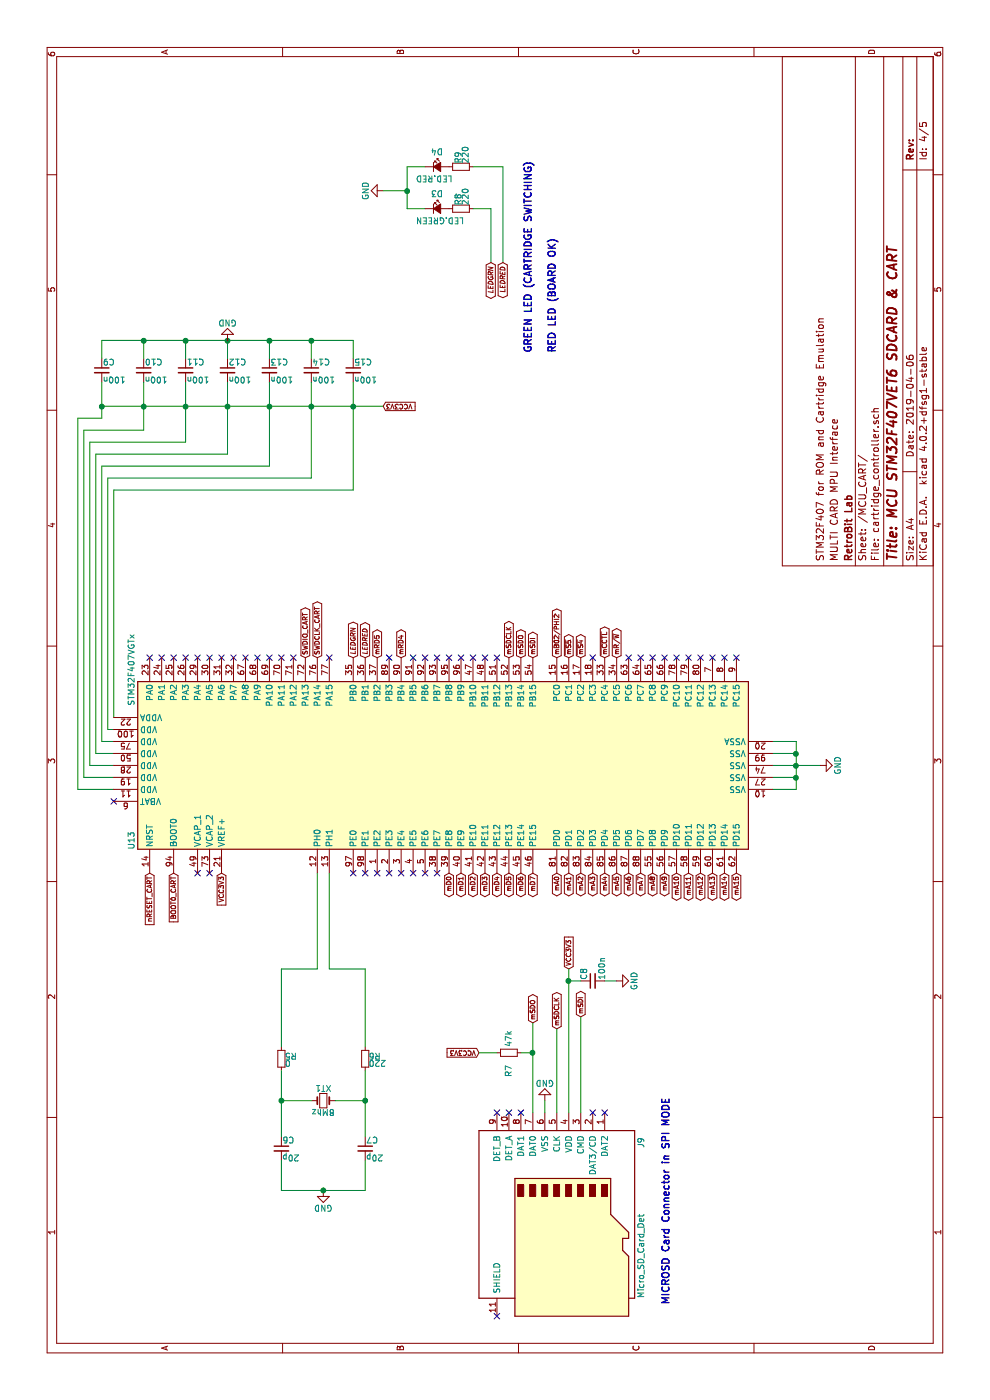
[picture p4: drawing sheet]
EESchema Schematic File Version 4
LIBS:atari23MTS_Upgrade-cache
EELAYER 26 0
EELAYER END
$Descr A4 11693 8268
encoding utf-8
Sheet 4 5
Title "MCU STM32F407VET6 SDCARD & CART"
Date "2019-04-06"
Rev ""
Comp "RetroBit Lab"
Comment1 "MULTI CARD MPU Interface"
Comment2 "STM32F407 for ROM and Cartridge Emulation"
Comment3 ""
Comment4 ""
$EndDescr
NoConn ~ 5000 950 
Text GLabel 4400 1250 0    39   Input ~ 0
nRESET_CART
Text GLabel 4400 1450 0    39   Input ~ 0
BOOT0_CART
NoConn ~ 4400 1650
NoConn ~ 4400 1750
Text GLabel 4400 1850 0    39   Input ~ 0
VCC3V3
$Comp
L Device1:Crystal_Small XT1
U 1 1
P 2500 2700
F 0 "XT1" H 2500 2800 50  0000 C CNN
F 1 "8Mhz" H 2500 2600 50  0000 C CNN
F 2 "RetroBitLab:Crystal_HC49-4H_Vertical_3D" H 2500 2700 50  0001 C CNN
F 3 "" H 2500 2700 50  0000 C CNN
	1    2500 2700
	0    1    1    0   
$EndComp
$Comp
L Device1:C_Small C6
U 1 1
P 2100 2350
F 0 "C6" H 2110 2420 50  0000 L CNN
F 1 "20p" H 2110 2270 50  0000 L CNN
F 2 "Capacitor_SMD:C_1206_3216Metric_Pad1.42x1.75mm_HandSolder" H 2100 2350 50  0001 C CNN
F 3 "" H 2100 2350 50  0000 C CNN
	1    2100 2350
	0    1    1    0   
$EndComp
$Comp
L Device1:C_Small C7
U 1 1
P 2100 3050
F 0 "C7" H 2110 3120 50  0000 L CNN
F 1 "20p" H 2110 2970 50  0000 L CNN
F 2 "Capacitor_SMD:C_1206_3216Metric_Pad1.42x1.75mm_HandSolder" H 2100 3050 50  0001 C CNN
F 3 "" H 2100 3050 50  0000 C CNN
	1    2100 3050
	0    1    1    0   
$EndComp
$Comp
L power1:GND #PWR038
U 1 1
P 1750 2700
F 0 "#PWR038" H 1750 2450 50  0001 C CNN
F 1 "GND" H 1750 2550 50  0000 C CNN
F 2 "" H 1750 2700 50  0001 C CNN
F 3 "" H 1750 2700 50  0001 C CNN
	1    1750 2700
	0    1    1    0   
$EndComp
$Comp
L Device1:C_Small C9
U 1 1
P 8600 850
F 0 "C9" H 8610 920 50  0000 L CNN
F 1 "100n" H 8610 770 50  0000 L CNN
F 2 "Capacitor_SMD:C_1206_3216Metric_Pad1.42x1.75mm_HandSolder" H 8600 850 50  0001 C CNN
F 3 "" H 8600 850 50  0000 C CNN
	1    8600 850 
	0    1    1    0   
$EndComp
$Comp
L Device1:C_Small C10
U 1 1
P 8600 1200
F 0 "C10" H 8610 1270 50  0000 L CNN
F 1 "100n" H 8610 1120 50  0000 L CNN
F 2 "Capacitor_SMD:C_1206_3216Metric_Pad1.42x1.75mm_HandSolder" H 8600 1200 50  0001 C CNN
F 3 "" H 8600 1200 50  0000 C CNN
	1    8600 1200
	0    1    1    0   
$EndComp
$Comp
L Device1:C_Small C11
U 1 1
P 8600 1550
F 0 "C11" H 8610 1620 50  0000 L CNN
F 1 "100n" H 8610 1470 50  0000 L CNN
F 2 "Capacitor_SMD:C_1206_3216Metric_Pad1.42x1.75mm_HandSolder" H 8600 1550 50  0001 C CNN
F 3 "" H 8600 1550 50  0000 C CNN
	1    8600 1550
	0    1    1    0   
$EndComp
$Comp
L Device1:C_Small C12
U 1 1
P 8600 1900
F 0 "C12" H 8610 1970 50  0000 L CNN
F 1 "100n" H 8610 1820 50  0000 L CNN
F 2 "Capacitor_SMD:C_1206_3216Metric_Pad1.42x1.75mm_HandSolder" H 8600 1900 50  0001 C CNN
F 3 "" H 8600 1900 50  0000 C CNN
	1    8600 1900
	0    1    1    0   
$EndComp
$Comp
L Device1:C_Small C13
U 1 1
P 8600 2250
F 0 "C13" H 8610 2320 50  0000 L CNN
F 1 "100n" H 8610 2170 50  0000 L CNN
F 2 "Capacitor_SMD:C_1206_3216Metric_Pad1.42x1.75mm_HandSolder" H 8600 2250 50  0001 C CNN
F 3 "" H 8600 2250 50  0000 C CNN
	1    8600 2250
	0    1    1    0   
$EndComp
$Comp
L Device1:C_Small C14
U 1 1
P 8600 2600
F 0 "C14" H 8610 2670 50  0000 L CNN
F 1 "100n" H 8610 2520 50  0000 L CNN
F 2 "Capacitor_SMD:C_1206_3216Metric_Pad1.42x1.75mm_HandSolder" H 8600 2600 50  0001 C CNN
F 3 "" H 8600 2600 50  0000 C CNN
	1    8600 2600
	0    1    1    0   
$EndComp
$Comp
L Device1:C_Small C15
U 1 1
P 8600 2950
F 0 "C15" H 8610 3020 50  0000 L CNN
F 1 "100n" H 8610 2870 50  0000 L CNN
F 2 "Capacitor_SMD:C_1206_3216Metric_Pad1.42x1.75mm_HandSolder" H 8600 2950 50  0001 C CNN
F 3 "" H 8600 2950 50  0000 C CNN
	1    8600 2950
	0    1    1    0   
$EndComp
Wire Wire Line
	2500 2600 2500 2350
Wire Wire Line
	2500 2800 2500 3050
Wire Wire Line
	2000 2350 1750 2350
Wire Wire Line
	1750 2350 1750 3050
Wire Wire Line
	1750 3050 2000 3050
Connection ~ 1750 2700
Connection ~ 2500 2350
Connection ~ 2500 3050
Wire Wire Line
	8700 850  8850 850 
Wire Wire Line
	8850 850  8850 2950
Wire Wire Line
	8850 2950 8700 2950
Wire Wire Line
	8700 2600 8850 2600
Connection ~ 8850 2600
Wire Wire Line
	8700 2250 8850 2250
Connection ~ 8850 2250
Wire Wire Line
	8700 1900 8850 1900
Connection ~ 8850 1900
Wire Wire Line
	8700 1550 8850 1550
Connection ~ 8850 1550
Wire Wire Line
	8700 1200 8850 1200
Connection ~ 8850 1200
Wire Wire Line
	8200 850  8500 850 
Wire Wire Line
	8300 850  8300 3200
Wire Wire Line
	7600 2950 8500 2950
Wire Wire Line
	7700 2600 8500 2600
Connection ~ 8300 2600
Wire Wire Line
	7800 2250 8500 2250
Connection ~ 8300 2250
Wire Wire Line
	7900 1900 8500 1900
Connection ~ 8300 1900
Wire Wire Line
	8000 1550 8500 1550
Connection ~ 8300 1550
Wire Wire Line
	8100 1200 8500 1200
Connection ~ 8300 1200
$Comp
L power1:GND #PWR039
U 1 1
P 8850 1900
F 0 "#PWR039" H 8850 1650 50  0001 C CNN
F 1 "GND" H 8850 1750 50  0000 C CNN
F 2 "" H 8850 1900 50  0001 C CNN
F 3 "" H 8850 1900 50  0001 C CNN
	1    8850 1900
	0    -1   -1   0   
$EndComp
Text GLabel 8300 3200 3    39   Input ~ 0
VCC3V3
Connection ~ 8300 2950
Wire Wire Line
	5700 950  7600 950 
Wire Wire Line
	7600 950  7600 2950
Wire Wire Line
	5600 950  5600 900 
Wire Wire Line
	5600 900  7700 900 
Wire Wire Line
	7700 900  7700 2600
Wire Wire Line
	5500 950  5500 850 
Wire Wire Line
	5500 850  7800 850 
Wire Wire Line
	7800 850  7800 2250
Wire Wire Line
	5400 950  5400 800 
Wire Wire Line
	5400 800  7900 800 
Wire Wire Line
	7900 800  7900 1900
Wire Wire Line
	5300 950  5300 750 
Wire Wire Line
	5300 750  8000 750 
Wire Wire Line
	8000 750  8000 1550
Wire Wire Line
	5200 950  5200 700 
Wire Wire Line
	5200 700  8100 700 
Wire Wire Line
	8100 700  8100 1200
Wire Wire Line
	5100 950  5100 650 
Wire Wire Line
	5100 650  8200 650 
Wire Wire Line
	8200 650  8200 850 
Connection ~ 8300 850 
Text GLabel 4400 3750 0    39   BiDi ~ 0
mD0
Text GLabel 4400 3850 0    39   BiDi ~ 0
mD1
Text GLabel 4400 3950 0    39   BiDi ~ 0
mD2
Text GLabel 4400 4050 0    39   BiDi ~ 0
mD3
Text GLabel 4400 4150 0    39   BiDi ~ 0
mD4
Text GLabel 4400 4250 0    39   BiDi ~ 0
mD5
Text GLabel 4400 4350 0    39   BiDi ~ 0
mD6
Text GLabel 4400 4450 0    39   BiDi ~ 0
mD7
Text GLabel 4400 4650 0    39   BiDi ~ 0
mA0
Text GLabel 4400 4750 0    39   BiDi ~ 0
mA1
Text GLabel 4400 4850 0    39   BiDi ~ 0
mA2
Text GLabel 4400 4950 0    39   BiDi ~ 0
mA3
Text GLabel 4400 5050 0    39   BiDi ~ 0
mA4
Text GLabel 4400 5150 0    39   BiDi ~ 0
mA5
Text GLabel 4400 5250 0    39   BiDi ~ 0
mA6
Text GLabel 4400 5350 0    39   BiDi ~ 0
mA7
Text GLabel 6200 4650 2    39   BiDi ~ 0
mB02/PHI2
Text GLabel 6200 4750 2    39   BiDi ~ 0
~mS5
Text GLabel 6200 4850 2    39   BiDi ~ 0
~mS4
Text GLabel 6200 5050 2    39   BiDi ~ 0
~mCCTL
Text GLabel 6200 5150 2    39   BiDi ~ 0
mR/~W
Text GLabel 6200 3150 2    39   BiDi ~ 0
mRD5
Text GLabel 6200 4250 2    39   BiDi ~ 0
mSDCLK
Text GLabel 6200 4350 2    39   BiDi ~ 0
mSDO
Text GLabel 6200 4450 2    39   BiDi ~ 0
mSDI
$Comp
L Device1:R_Small R8
U 1 1
P 9950 3850
F 0 "R8" H 9980 3870 50  0000 L CNN
F 1 "220" H 9980 3810 50  0000 L CNN
F 2 "Resistor_SMD:R_1206_3216Metric_Pad1.42x1.75mm_HandSolder" H 9950 3850 50  0001 C CNN
F 3 "" H 9950 3850 50  0000 C CNN
	1    9950 3850
	1    0    0    -1  
$EndComp
$Comp
L atari23MTS_Upgrade-rescue:Led_Small D3
U 1 1
P 9950 3650
F 0 "D3" H 9900 3775 50  0000 L CNN
F 1 "LED.GREEN" H 9775 3550 50  0000 L CNN
F 2 "LED_SMD:LED_1206_3216Metric_Pad1.42x1.75mm_HandSolder" V 9950 3650 50  0001 C CNN
F 3 "" V 9950 3650 50  0000 C CNN
	1    9950 3650
	0    1    1    0   
$EndComp
Wire Wire Line
	9950 3550 9950 3400
$Comp
L power1:GND #PWR040
U 1 1
P 10100 3200
F 0 "#PWR040" H 10100 2950 50  0001 C CNN
F 1 "GND" H 10100 3050 50  0000 C CNN
F 2 "" H 10100 3200 50  0001 C CNN
F 3 "" H 10100 3200 50  0001 C CNN
	1    10100 3200
	-1   0    0    1   
$EndComp
Wire Wire Line
	5100 6450 5100 6650
Wire Wire Line
	5100 6650 5500 6650
Wire Wire Line
	5500 6650 5500 6450
Wire Wire Line
	5400 6450 5400 6650
Connection ~ 5400 6650
Wire Wire Line
	5300 6450 5300 6850
Connection ~ 5300 6650
Wire Wire Line
	5200 6450 5200 6650
Connection ~ 5200 6650
$Comp
L power1:GND #PWR041
U 1 1
P 5300 6850
F 0 "#PWR041" H 5300 6600 50  0001 C CNN
F 1 "GND" H 5300 6700 50  0000 C CNN
F 2 "" H 5300 6850 50  0001 C CNN
F 3 "" H 5300 6850 50  0001 C CNN
	1    5300 6850
	1    0    0    -1  
$EndComp
Text GLabel 6200 3350 2    39   BiDi ~ 0
mRD4
$Comp
L Device1:R_Small R9
U 1 1
P 10300 3850
F 0 "R9" H 10330 3870 50  0000 L CNN
F 1 "220" H 10330 3810 50  0000 L CNN
F 2 "Resistor_SMD:R_1206_3216Metric_Pad1.42x1.75mm_HandSolder" H 10300 3850 50  0001 C CNN
F 3 "" H 10300 3850 50  0000 C CNN
	1    10300 3850
	1    0    0    -1  
$EndComp
$Comp
L atari23MTS_Upgrade-rescue:Led_Small D4
U 1 1
P 10300 3650
F 0 "D4" H 10250 3775 50  0000 L CNN
F 1 "LED.RED" H 10125 3550 50  0000 L CNN
F 2 "LED_SMD:LED_1206_3216Metric_Pad1.42x1.75mm_HandSolder" V 10300 3650 50  0001 C CNN
F 3 "" V 10300 3650 50  0000 C CNN
	1    10300 3650
	0    1    1    0   
$EndComp
Wire Wire Line
	9950 3950 9950 4100
Wire Wire Line
	9950 4100 9500 4100
Wire Wire Line
	10300 3950 10300 4200
Wire Wire Line
	10300 4200 9500 4200
Text GLabel 9500 4100 0    39   BiDi Italic 8
LEDGRN
Text GLabel 9500 4200 0    39   BiDi Italic 8
LEDRED
Text Notes 8750 4450 0    59   ~ 12
GREEN LED (CARTRIDGE SWITCHING)
Text Notes 8750 4650 0    59   ~ 12
RED LED (BOARD OK)
Text GLabel 6200 2950 2    39   BiDi Italic 8
LEDGRN
Text GLabel 6200 3050 2    39   BiDi Italic 8
LEDRED
Text GLabel 6200 2650 2    39   BiDi ~ 0
SWDCLK_CART
Text GLabel 6200 2550 2    39   BiDi ~ 0
SWDIO_CART
NoConn ~ 6200 1950
NoConn ~ 6200 1850
NoConn ~ 6200 1750
Text GLabel 3100 4650 2    39   BiDi ~ 0
mSDCLK
Text GLabel 3150 4450 2    39   BiDi ~ 0
mSDO
Text GLabel 3200 4850 2    39   BiDi ~ 0
mSDI
$Comp
L Device1:R_Small R7
U 1 1
P 2900 4250
F 0 "R7" H 2700 4250 50  0000 L CNN
F 1 "47k" H 2950 4250 50  0000 L CNN
F 2 "Resistor_SMD:R_1206_3216Metric_Pad1.42x1.75mm_HandSolder" H 2900 4250 50  0001 C CNN
F 3 "" H 2900 4250 50  0000 C CNN
	1    2900 4250
	1    0    0    -1  
$EndComp
Text GLabel 3600 4750 2    39   Input ~ 0
VCC3V3
$Comp
L Connector1:Micro_SD_Card_Det J9
U 1 1
P 1500 4650
F 0 "J9" H 850 5350 50  0000 C CNN
F 1 "Micro_SD_Card_Det" H 2150 5350 50  0000 R CNN
F 2 "RetroBitLab:microSD_HC_Hirose_DM3D-SF" H 3550 5350 50  0001 C CNN
F 3 "" H 1500 4750 50  0001 C CNN
	1    1500 4650
	-1   0    0    1   
$EndComp
$Comp
L power1:GND #PWR042
U 1 1
P 2500 4550
F 0 "#PWR042" H 2500 4300 50  0001 C CNN
F 1 "GND" H 2500 4400 50  0000 C CNN
F 2 "" H 2500 4550 50  0001 C CNN
F 3 "" H 2500 4550 50  0001 C CNN
	1    2500 4550
	0    -1   -1   0   
$EndComp
Wire Wire Line
	2400 4550 2500 4550
NoConn ~ 700  4150
Wire Wire Line
	2400 4450 3150 4450
$Comp
L Device1:C_Small C8
U 1 1
P 3500 4950
F 0 "C8" H 3510 5020 50  0000 L CNN
F 1 "100n" H 3510 4870 50  0000 L CNN
F 2 "Capacitor_SMD:C_1206_3216Metric_Pad1.42x1.75mm_HandSolder" H 3500 4950 50  0001 C CNN
F 3 "" H 3500 4950 50  0000 C CNN
	1    3500 4950
	1    0    0    -1  
$EndComp
Wire Wire Line
	3500 5050 3500 5150
$Comp
L power1:GND #PWR043
U 1 1
P 3500 5150
F 0 "#PWR043" H 3500 4900 50  0001 C CNN
F 1 "GND" H 3500 5000 50  0000 C CNN
F 2 "" H 3500 5150 50  0001 C CNN
F 3 "" H 3500 5150 50  0001 C CNN
	1    3500 5150
	1    0    0    -1  
$EndComp
Wire Wire Line
	2400 4850 3200 4850
Wire Wire Line
	2400 4650 3100 4650
NoConn ~ 2400 4150
NoConn ~ 2400 4250
NoConn ~ 2400 4350
Wire Wire Line
	3600 4750 2400 4750
Wire Wire Line
	3500 4850 3500 4750
Connection ~ 3500 4750
Wire Wire Line
	2900 4350 2900 4450
Connection ~ 2900 4450
Text GLabel 2900 4000 1    39   Input ~ 0
VCC3V3
Wire Wire Line
	2900 4000 2900 4150
NoConn ~ 2400 4950
NoConn ~ 2400 5050
Text Notes 800  5600 0    59   ~ 12
MICROSD Card Connector in SPI MODE
$Comp
L Device1:R_Small R6
U 1 1
P 2850 3050
F 0 "R6" H 2880 3070 50  0000 L CNN
F 1 "220" H 2880 3010 50  0000 L CNN
F 2 "Resistor_SMD:R_1206_3216Metric_Pad1.42x1.75mm_HandSolder" H 2850 3050 50  0001 C CNN
F 3 "" H 2850 3050 50  0000 C CNN
	1    2850 3050
	0    1    1    0   
$EndComp
$Comp
L Device1:R_Small R5
U 1 1
P 2850 2350
F 0 "R5" H 2880 2370 50  0000 L CNN
F 1 "0" H 2880 2310 50  0000 L CNN
F 2 "Resistor_SMD:R_1206_3216Metric_Pad1.42x1.75mm_HandSolder" H 2850 2350 50  0001 C CNN
F 3 "" H 2850 2350 50  0000 C CNN
	1    2850 2350
	0    1    1    0   
$EndComp
Wire Wire Line
	2200 3050 2750 3050
Wire Wire Line
	2200 2350 2750 2350
Wire Wire Line
	2950 2350 3600 2350
Wire Wire Line
	3600 2350 3600 2650
Wire Wire Line
	3600 2650 4400 2650
Wire Wire Line
	4400 2750 3600 2750
Wire Wire Line
	3600 2750 3600 3050
Wire Wire Line
	3600 3050 2950 3050
NoConn ~ 4400 3250
NoConn ~ 4400 3350
NoConn ~ 4400 3450
NoConn ~ 4400 3550
NoConn ~ 4400 3650
Text GLabel 4400 5450 0    39   BiDi ~ 0
mA8
Text GLabel 4400 5550 0    39   BiDi ~ 0
mA9
Text GLabel 4400 5650 0    39   BiDi ~ 0
mA10
Text GLabel 4400 5750 0    39   BiDi ~ 0
mA11
Text GLabel 4400 5850 0    39   BiDi ~ 0
mA12
Text GLabel 4400 5950 0    39   BiDi ~ 0
mA13
Text GLabel 4400 6050 0    39   BiDi ~ 0
mA14
Text GLabel 4400 6150 0    39   BiDi ~ 0
mA15
NoConn ~ 6200 2050
NoConn ~ 6200 2350
NoConn ~ 6200 2450
NoConn ~ 6200 2750
NoConn ~ 4400 3150
NoConn ~ 4400 3050
NoConn ~ 4400 2950
NoConn ~ 6200 1650
NoConn ~ 6200 1550
NoConn ~ 6200 1450
NoConn ~ 6200 1350
NoConn ~ 6200 1250
$Comp
L MCU_ST_STM32F41:STM32F407VGTx U13
U 1 1
P 5300 3650
F 0 "U13" H 4600 6200 50  0000 L CNN
F 1 "STM32F407VGTx" H 5800 6200 50  0000 L CNN
F 2 "Package_QFP:TQFP-100-1EP_14x14mm_P0.5mm_EP5x5mm" H 4600 1050 50  0001 R CNN
F 3 "" H 5300 3650 50  0001 C CNN
	1    5300 3650
	1    0    0    -1  
$EndComp
NoConn ~ 6200 2250
NoConn ~ 6200 2150
NoConn ~ 6200 3250
NoConn ~ 6200 3450
NoConn ~ 6200 3550
NoConn ~ 6200 3650
NoConn ~ 6200 3750
NoConn ~ 6200 3850
NoConn ~ 6200 3950
NoConn ~ 6200 4050
NoConn ~ 6200 4150
NoConn ~ 6200 4950
NoConn ~ 6200 5250
NoConn ~ 6200 5350
NoConn ~ 6200 5450
NoConn ~ 6200 5550
NoConn ~ 6200 5650
NoConn ~ 6200 5750
NoConn ~ 6200 5850
NoConn ~ 6200 5950
NoConn ~ 6200 6050
NoConn ~ 6200 6150
Wire Wire Line
	9950 3400 10300 3400
Wire Wire Line
	10300 3400 10300 3550
Wire Wire Line
	10100 3200 10100 3400
Connection ~ 10100 3400
$EndSCHEMATC
